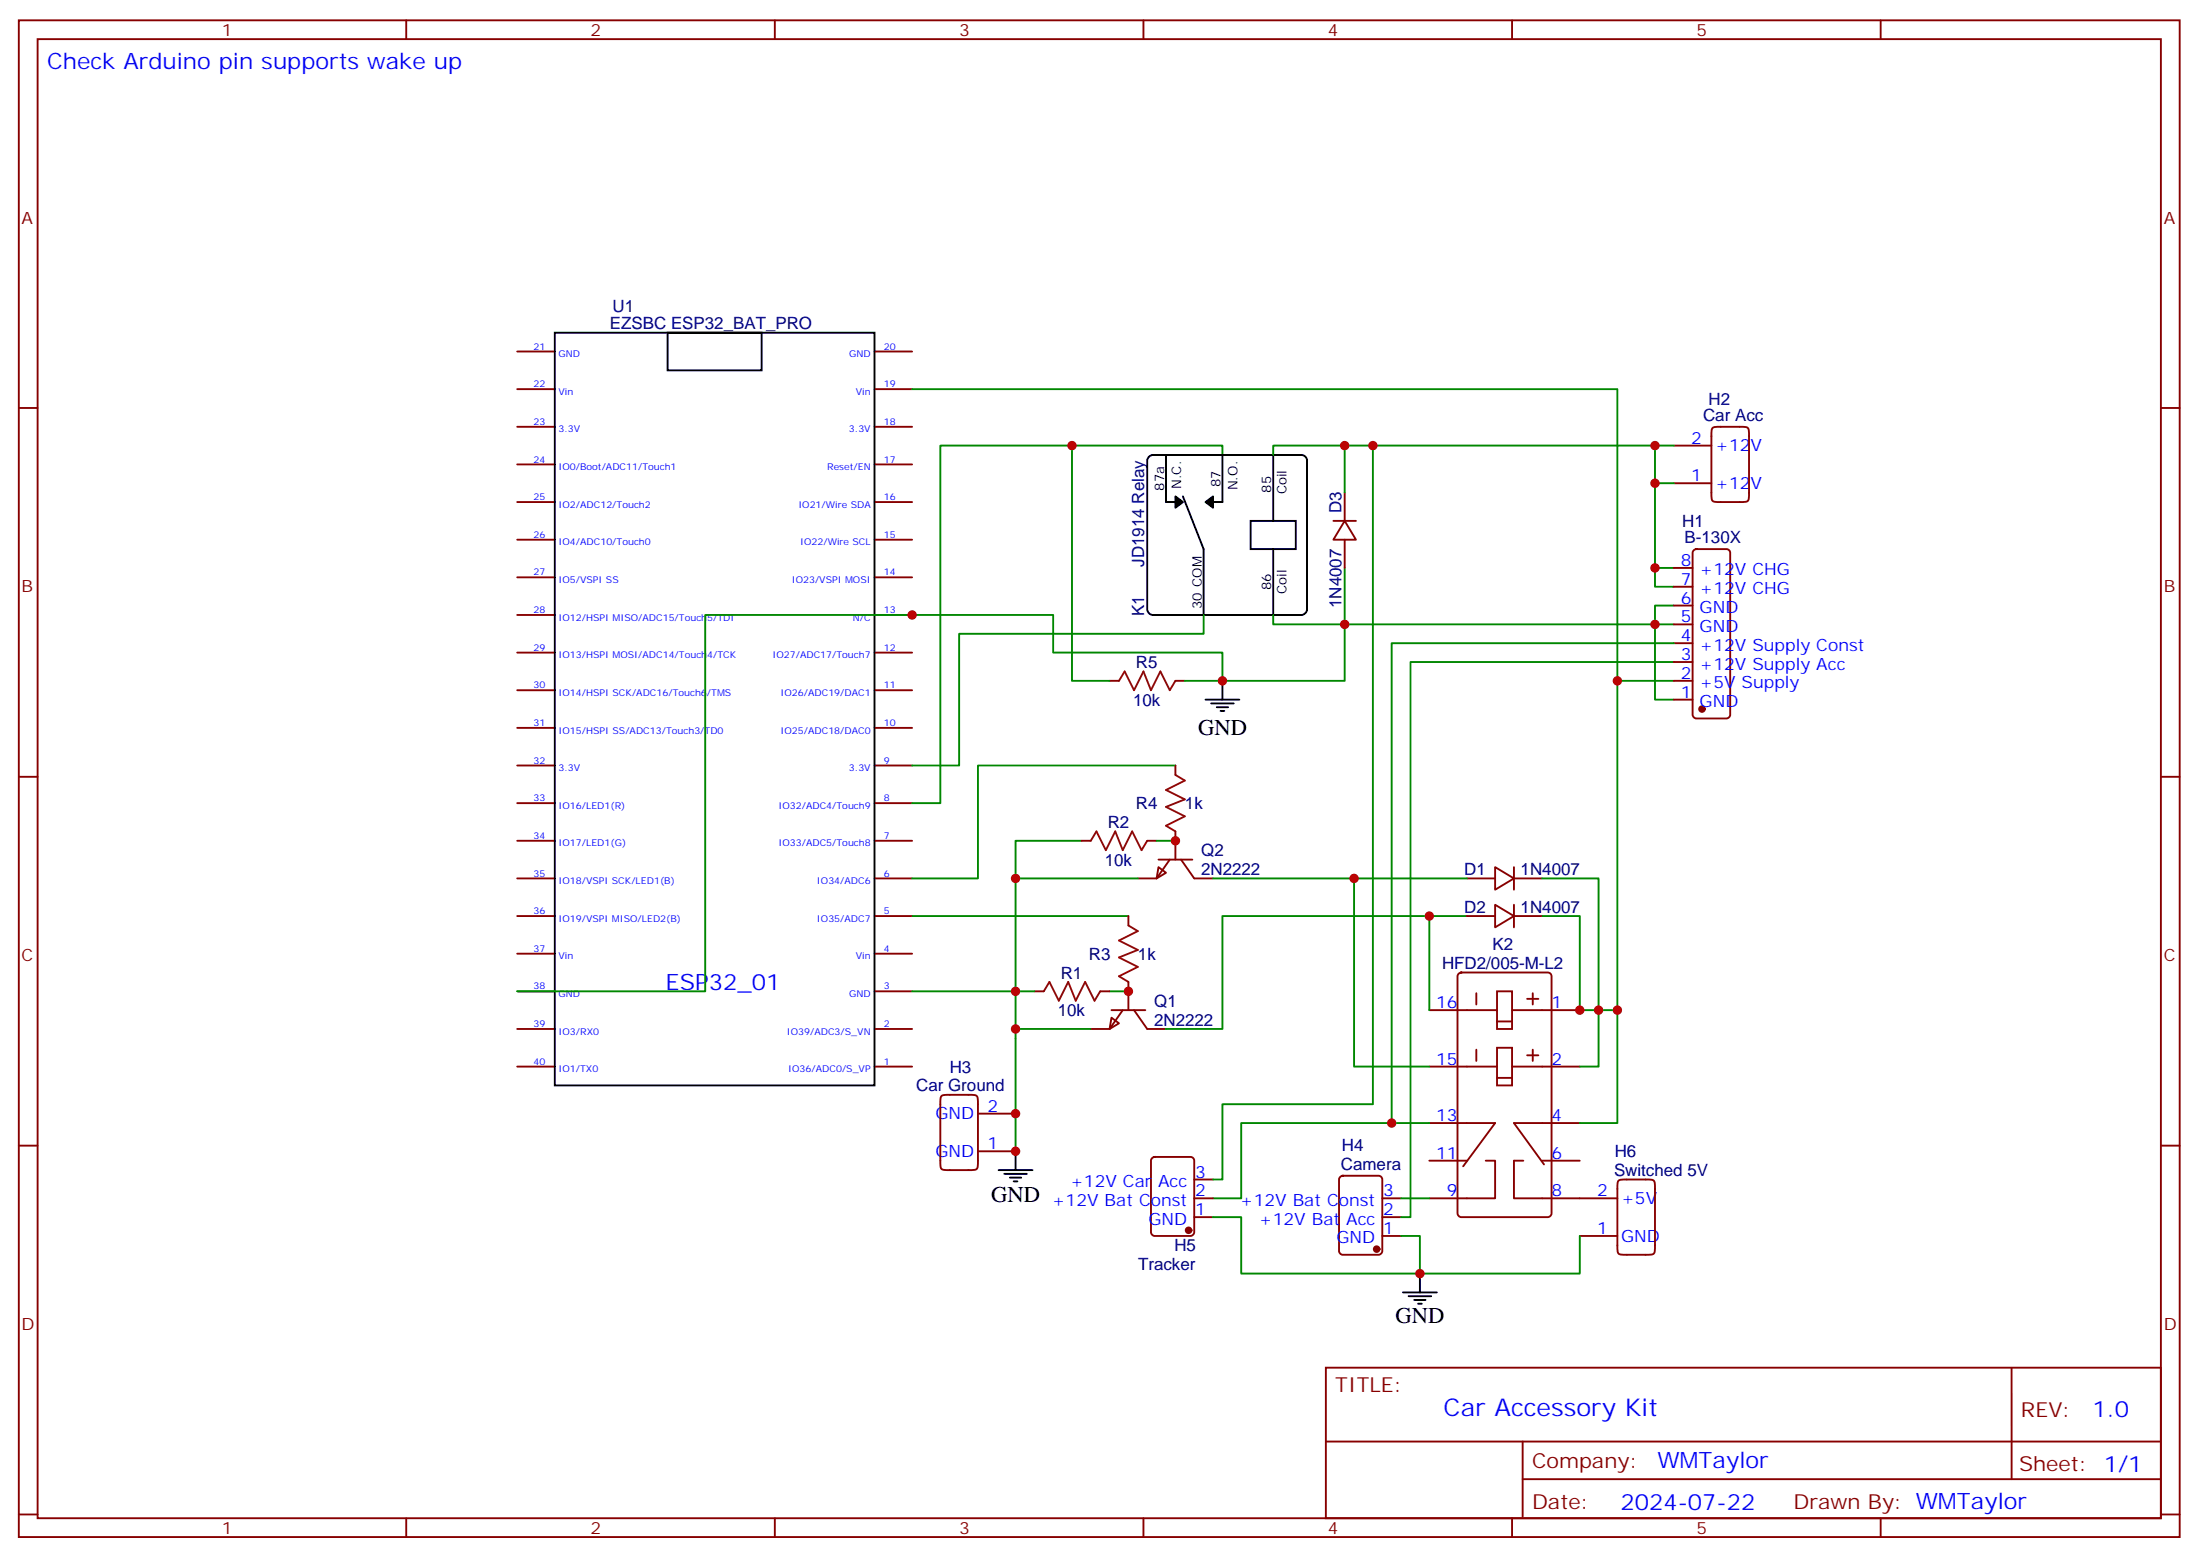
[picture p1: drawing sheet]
# EasyEDA schematic SCH_CarAccessoryKitV1.0.json
TITLE: Car Accessory Kit; REV: 1.0; Date: 2024-07-22; Sheet: 1/1; Drawn By: williammarktaylor; Company: WMTaylor

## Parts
D1  1N4007  [DO-41_BD2.4-L4.7-P8.70-D0.9-RD]
D2  1N4007  [DO-41_BD2.4-L4.7-P8.70-D0.9-RD]
D3  1N4007  [DO-41_BD2.4-L4.7-P8.70-D0.9-RD]
H1  B-130X  [CONN-TH_8P-P3.96_CH3.96-8A]
H2  Car Acc  [JST_VH-2P-3.96]
H3  Car Ground  [JST_VH-2P-3.96]
H4  Camera  [CONN-TH_3P-P3.96_VH3.96-3A]
H5  Tracker  [CONN-TH_3P-P3.96_VH3.96-3A]
H6  Switched 5V  [JST_VH-2P-3.96]
K1  JD1914 Relay  [JD1914]
K2  HFD2/005-M-L2  [RELAY-TH_HFD2-X-X-L2-X]
Q1  2N2222  [2N2222]
Q2  2N2222  [2N2222]
R1  10k  [R_AXIAL-0.3]
R2  10k  [R_AXIAL-0.3]
R3  1k  [R_AXIAL-0.3]
R4  1k  [R_AXIAL-0.3]
R5  10k  [R_AXIAL-0.3]
U1  EZSBC ESP32_BAT_PRO  [EZSBC ESP32_01]

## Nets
GND: D3.2 H1.1(GND) H1.5(GND) H1.6(GND) H3.1(GND) H3.2(GND) H4.1(GND) H5.1(GND) H6.1(GND) K1.86(Coil) Q1.1(E) Q2.1(E) R1.1 R2.1 R5.2 U1.3(GND) U1.13(N/C) U1.38(GND)
Net-(D1-1): D1.1 D2.1 H1.2(+5V Supply) K2.1 K2.2 K2.4 U1.19(Vin)
Net-(D1-2): D1.2 K2.15 Q2.3(C)
Net-(D2-2): D2.2 K2.16 Q1.3(C)
Net-(D3-1): D3.1 H1.7(+12V CHG) H1.8(+12V CHG) H2.1(+12V) H2.2(+12V) H5.3(+12V Car Acc) K1.85(Coil)
Net-(H1-3): H1.3(+12V Supply Acc) H4.2(+12V Bat Acc)
Net-(H1-4): H1.4(+12V Supply Const) H5.2(+12V Bat Const) K2.13
Net-(H4-3): H4.3(+12V Bat Const) K2.9
Net-(H6-2): H6.2(+5V) K2.8
Net-(K1-30): K1.30(COM) U1.9(3.3V)
Net-(K1-87): K1.87(N.O.) R5.1 U1.8(IO32/ADC4/Touch9)
Net-(Q1-2): Q1.2(B) R1.2 R3.1
Net-(Q2-2): Q2.2(B) R2.2 R4.1
Net-(R3-2): R3.2 U1.5(IO35/ADC7)
Net-(R4-2): R4.2 U1.6(IO34/ADC6)

Not connected (* = marked no-connect by the designer): K1 87a(N.C.); K2 6 11; U1 1(IO36/ADC0/S_VP) 2(IO39/ADC3/S_VN) 4(Vin) 7(IO33/ADC5/Touch8) 10(IO25/ADC18/DAC0) 11(IO26/ADC19/DAC1) 12(IO27/ADC17/Touch7) 14(IO23/VSPI MOSI) 15(IO22/Wire SCL) 16(IO21/Wire SDA) 17(Reset/EN) 18(3.3V) 20(GND) 21(GND) 22(Vin) 23(3.3V) 24(IO0/Boot/ADC11/Touch1) 25(IO2/ADC12/Touch2) 26(IO4/ADC10/Touch0) 27(IO5/VSPI SS) 28(IO12/HSPI MISO/ADC15/Touch5/TDI) 29(IO13/HSPI MOSI/ADC14/Touch4/TCK) 30(IO14/HSPI SCK/ADC16/Touch6/TMS) 31(IO15/HSPI SS/ADC13/Touch3/TD0) 32(3.3V) 33(IO16/LED1(R)) 34(IO17/LED1(G)) 35(IO18/VSPI SCK/LED1(B)) 36(IO19/VSPI MISO/LED2(B)) 37(Vin) 39(IO3/RX0) 40(IO1/TX0)

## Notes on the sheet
- Check Arduino pin supports wake up
